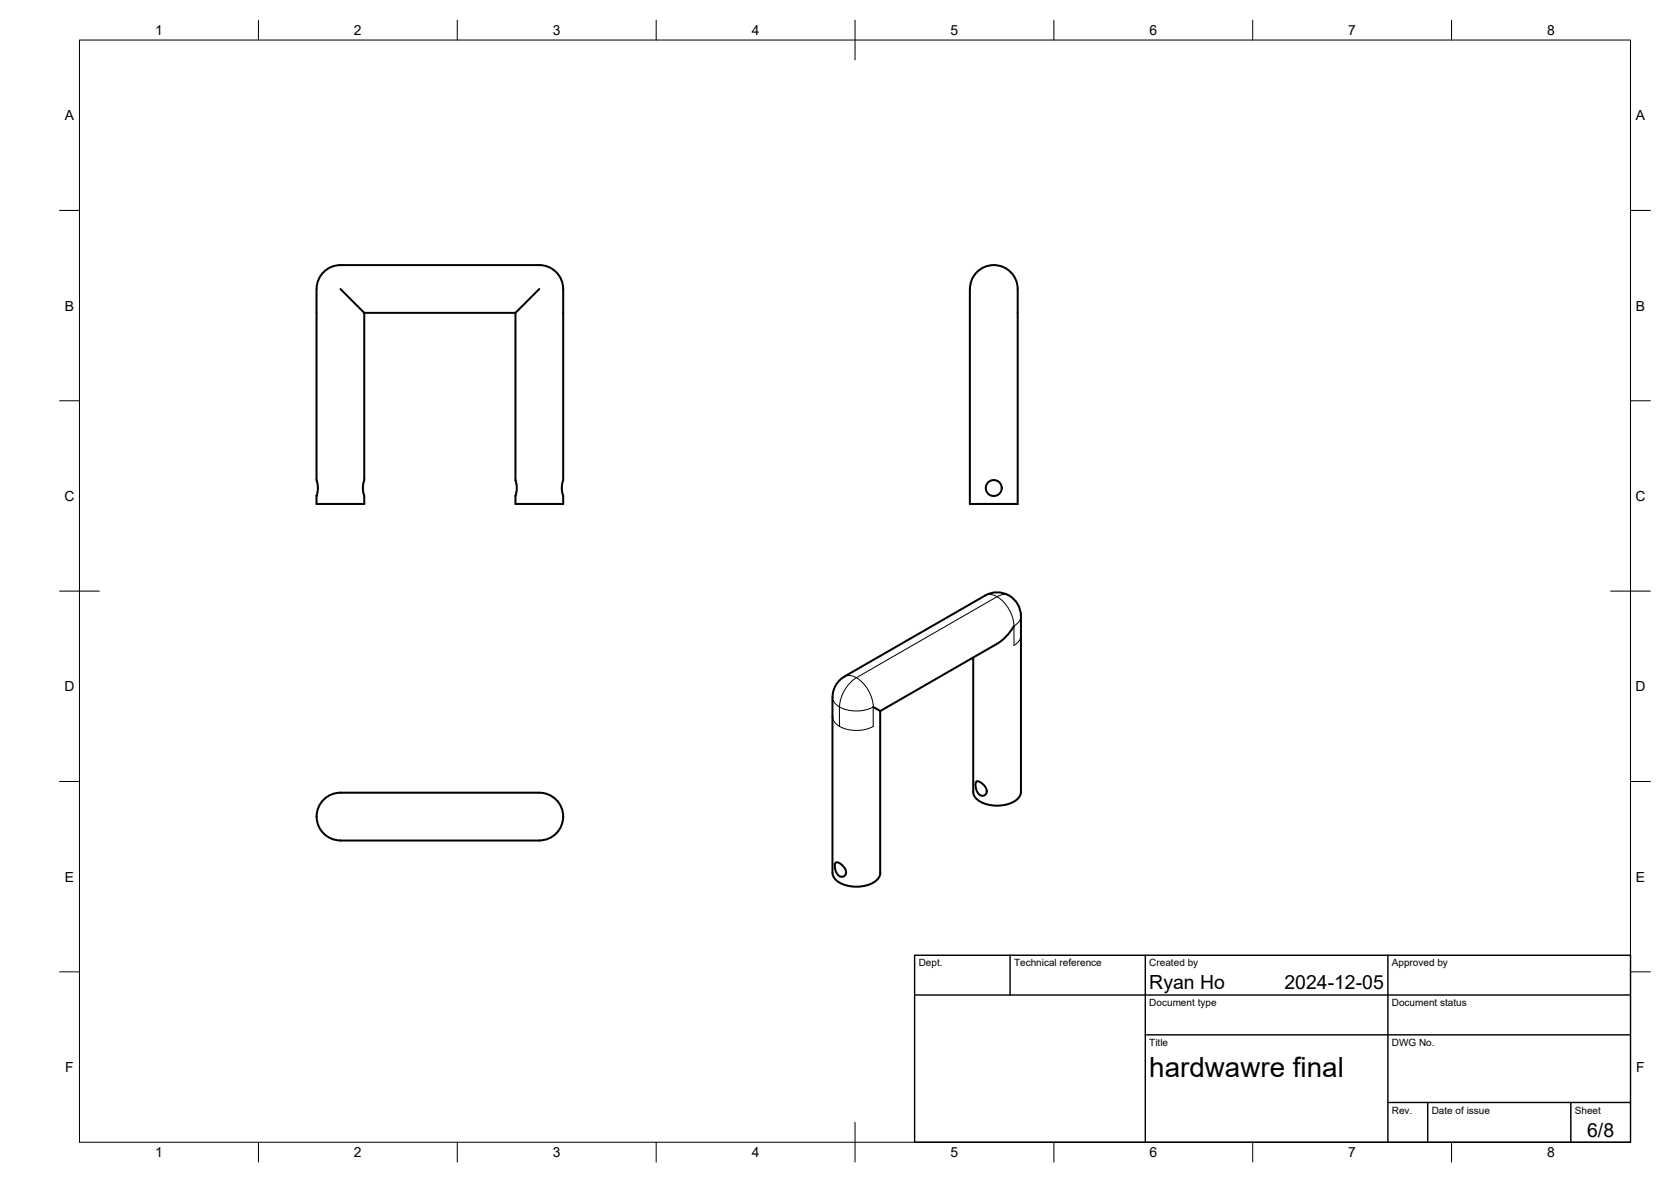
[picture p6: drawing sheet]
<svg xmlns="http://www.w3.org/2000/svg" width="420mm" height="297mm" viewBox="0 0 420 297" stroke-linecap="round" stroke-linejoin="round" font-family="sans-serif">
<!-- layer: Visible -->
<g fill="none" stroke="#000" stroke-width=".51">
<path d="M85.6 72.6l6 6M91.6 78.6v42.1l-.4 1.7 .4 2.2v2h-12v-2l.3-1.6v-1.3l-.3-1v-48.1a6 6 0 0 1 6-6h50a6 6 0 0 1 6 6v48.1l-.3 1v1.3l.3 1.6v2h-12v-2l.3-1.7-.3-2.2v-42.1M91.6 78.6h38M135.6 72.6l-6 6M243.9 72.6a6 6 0 0 1 6-6 6 6 0 0 1 6 6v54h-12v-54M255 157.3a12.3 12.3 0 0 1-4.3 4.5l-29.4 16.9M256.7 154.9v44.1a3.7 3.7 0 0 1-3 3 8.9 8.9 0 0 1-8.2-1.2l-.7-1.2-.1-.6v-33.8M256.7 154.9a6 6 0 0 0-9-5.2l-35.4 20.3a6 6 0 0 0-3 5.2M209.3 175.2v44.2a3.7 3.7 0 0 0 3 3 8.9 8.9 0 0 0 8.2-1.3l.7-1.1 .1-.6v-40.7M219.6 177.7l1.7 1M245.5 196.5l.5-.2 .5 .2 1.2 1.2 .4 1-.1 .7-.3 .4-1 .1-.9-.7-.5-1.5zM81.4 201a6 6 0 0 1 4.2-1.8h50a6 6 0 0 1 6 6 6 6 0 0 1-6 6h-50a6 6 0 0 1-5.5-3.7 6 6 0 0 1 1.3-6.5z"/>
<path d="M210.1 216.8h.8l1.4 1.2 .4 1.2-.4 .9-.9 .2-.9-.7-.5-1.4-.1-.8z"/>
<circle cx="249.9" cy="122.6" r="2"/>
</g>
<!-- layer: Visible Narrow -->
<g fill="none" stroke="#000" stroke-width=".25">
<path d="M247.7 149.7a2.99 2.99 0 0 1 3 .2M250.7 150l-35.4 20.3M250.7 149.9a9.4 9.4 0 0 1 4.2 7.4M253.7 149.7a2.99 2.99 0 0 0-3 .2M255 157.3v4.9l.9-.7a2.46 2.46 0 0 0 .8-1.8M256.7 154.9a3 3 0 0 1-1.7 2.4M209.3 175.2a3 3 0 0 0 1.8 2.5M211.1 177.7v4.9M211.1 177.7a9.4 9.4 0 0 0 8.5 0M212.3 170a2.99 2.99 0 0 1 3 .3M215.3 170.3a9.4 9.4 0 0 1 4.3 7.4M215.3 170.3a9.4 9.4 0 0 0-4.2 7.4"/>
<path d="M219.6 177.7v4.9a9.4 9.4 0 0 1-8.5 0M209.3 180.1a3 3 0 0 0 1.8 2.5"/>
</g>
<!-- layer: BORDER -->
<g fill="none" stroke="#000" stroke-width=".25">
<path d="M20 10.1h390v276.9h-390zM65 5.1v5M115 5.1v5M165 5.1v5M215 5.1v10M265 5.1v5M315 5.1v5M365 5.1v5M15 52.9h5M410 52.9h5M15 100.7h5M410 100.7h5"/>
<path d="M15 148.6h10M405 148.6h10M15 196.4h5M410 196.4h5M15 244.2h5M410 244.2h5M65 287v5M115 287v5M165 287v5M215 282.1v9.9M265 287v5M315 287v5"/>
<path d="M365 287v5"/>
</g>
<!-- layer: TITLEBLOCK -->
<path d="M230 240.1h180v46.9h-180zM230 250h180M254 240.1v9.9M288 240.1v46.9M349 240.1v46.9M288 260.1h122M349 277.1h61M359 277.1v9.9M395 277.1v9.9" fill="none" stroke="#000" stroke-width=".36"/>
<text font-size="7" x="289" y="270.6">hardwawre final</text>
<g font-size="4.9">
<text x="289" y="248.5">Ryan Ho</text>
<text x="323" y="248.5">2024-12-05</text>
<text x="399.1" y="285.7">6/8</text>
</g>
<g font-size="3.5">
<text x="39" y="8.8">1</text>
<text x="89" y="8.8">2</text>
<text x="139" y="8.8">3</text>
<text x="189" y="8.8">4</text>
<text x="239" y="8.8">5</text>
<text x="289" y="8.8">6</text>
<text x="339" y="8.8">7</text>
<text x="389" y="8.8">8</text>
<text x="16.3" y="30.2">A</text>
<text x="411.3" y="30.2">A</text>
<text x="16.3" y="78">B</text>
<text x="411.3" y="78">B</text>
<text x="16.2" y="125.9">C</text>
<text x="411.2" y="125.9">C</text>
<text x="16.2" y="173.7">D</text>
<text x="411.2" y="173.7">D</text>
<text x="16.3" y="221.6">E</text>
<text x="411.3" y="221.6">E</text>
<text x="16.4" y="269.4">F</text>
<text x="411.4" y="269.4">F</text>
<text x="39" y="290.8">1</text>
<text x="89" y="290.8">2</text>
<text x="139" y="290.8">3</text>
<text x="189" y="290.8">4</text>
<text x="239" y="290.8">5</text>
<text x="289" y="290.8">6</text>
<text x="339" y="290.8">7</text>
<text x="389" y="290.8">8</text>
</g>
<g font-size="2.5">
<text x="231" y="242.9">Dept.</text>
<text x="255" y="242.9">Technical reference</text>
<text x="289" y="242.9">Created by</text>
<text x="350" y="242.9">Approved by</text>
<text x="289" y="252.8">Document type</text>
<text x="350" y="252.8">Document status</text>
<text x="289" y="262.9">Title</text>
<text x="350" y="262.9">DWG No.</text>
<text x="350" y="279.9">Rev.</text>
<text x="360" y="279.9">Date of issue</text>
<text x="396" y="279.9">Sheet</text>
</g>
</svg>
